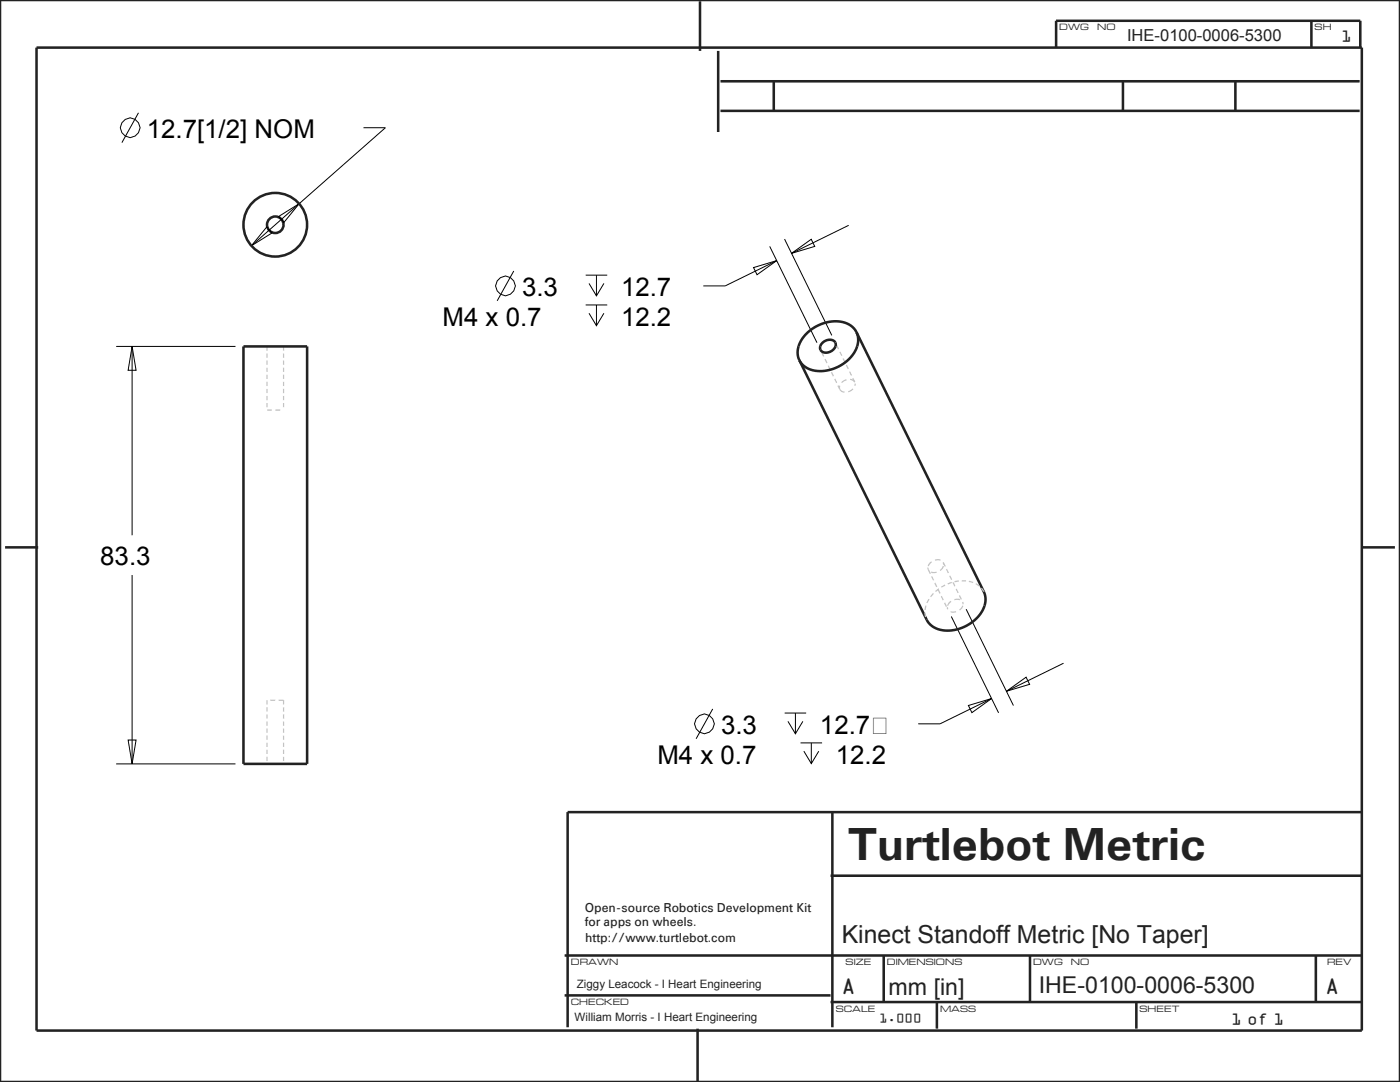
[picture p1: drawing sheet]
<svg xmlns="http://www.w3.org/2000/svg" width="279mm" height="216mm" viewBox="0 0 279 216" stroke-linecap="round" stroke-linejoin="round" font-family="sans-serif">
<g fill="none" stroke="#000" stroke-width=".2">
<path d="M27.6 22.5l-3.3 6M72.5 25.5h4.4l-26.7 23.5M53.2 45.3l1.1 1.2-4.1 2.5zM55.6 43.2l4.1-2.6-3 3.8zM102.5 54.1l-3.3 5.9M116.9 54.9h4.3M117.5 56.6l1.5 2.4 1.5-2.4M119 54.9v4.1M150.4 53.4l4.6-1.4-3.9 2.8zM153.6 49.2l9.4 19.2M155 52l-10.3 5.1h-4.3M156.6 47.7l9.4 19.2"/>
<path d="M158 50.6l3.9-2.9 .7 1.5zM169.4 45l-11.4 5.6M23.2 69.1h23.8M26.4 69.1l.8 4.8h-1.6zM26.4 69.1v37.7M116.9 60.9h4.3M117.5 62.5l1.5 2.5 1.5-2.5M119 60.9v4.1M26.4 114.7v37.7M189.9 123l9.4 19.2M192.8 121.6l9.5 19.2M197.9 139.4l-10.3 5h-4.4"/>
<path d="M200.9 137.9l3.9-2.8 .7 1.4zM212.3 132.3l-11.4 5.6M23.2 152.4h23.8M25.6 147.7h1.6l-.8 4.7zM142.2 141.5l-3.3 5.9M156.6 142.3h4.3M157.3 143.9l1.4 2.5 1.5-2.5M158.7 142.3v4.1M159.8 148.2h4.3M160.4 149.9l1.5 2.5 1.5-2.5M161.9 148.2v4.2M193.3 140.8l4.6-1.4-3.9 2.8z"/>
<circle cx="25.9" cy="25.5" r="1.95"/>
<circle cx="100.8" cy="57.1" r="1.95"/>
<circle cx="140.5" cy="144.4" r="1.95"/>
</g>
<g fill="none" stroke="#222226" stroke-width=".51">
<path d="M0 0h279.4v215.9h-279.4zM7.3 9.5h264.5v196.1h-264.5zM139.7 .3v9.9M143.3 10.2v16.1M143.8 16.2h127.6M154.4 16.2v5.9M210.8 9.6v-5.5h60.7v5.5M224.1 16.2v5.9M246.5 16.2v5.9M261.7 4.1v5.5M143.8 22.1h127.6M164.2 68.4a1.54 1.54 0 0 1 2.6 .2 1.82 1.82 0 0 1-1.1 1.6 1.82 1.82 0 0 1-1.9-.3 1.17 1.17 0 0 1 .4-1.5z"/>
<path d="M1 109.2h6.6M271.8 109.2h6.6M165.8 174.7h106.1M166.1 162.1v42.9M271.8 162.1h-158.5v42.9M112.7 198.6h53.1M112.7 190.7h159.2M165.8 199.9h106.1M176.4 190.7v9.2M187 199.9v5.4M205.6 190.7v9.2M226.8 199.9v5.4"/>
<path d="M262.6 190.7v9.2M139.2 205.3v10.6"/>
<circle cx="54.9" cy="44.8" r="1.65"/>
</g>
<g fill="none" stroke="#c2c2cc" stroke-width=".25">
<path d="M53.3 69.1v.9M53.3 70.5v.9M53.3 71.9v.9M53.3 73.4v.8M53.3 74.8v.8M53.3 76.2v.8M53.3 77.6v.8M53.3 79v.8M53.9 69.1h1M55.6 69.1h1v.9M56.6 70.5v.9M56.6 71.9v.9"/>
<path d="M56.6 73.4v.8M56.6 74.8v.8M56.6 76.2v.8M56.6 77.6v.8M56.6 79v.8M163.7 69.8h.1M164 70.3l.4 .8M164.6 71.6l.4 .8M165.3 73l.4 .8M165.9 74.3l.4 .8M166.6 75.6l.4 .8M166.7 68.4h.1"/>
<path d="M167 68.9l.4 .8M167.2 76.9l.4 .8M167.6 77l-.1 .4M167.6 77h.1M167.6 70.2l.4 .8M167.6 77.7h.1M167.6 77.7l.2 .3M167.8 78h.1M167.9 78l.6 .3M168.3 71.5l.3 .8M168.5 75.9l-.5 .4M168.5 75.9h.1"/>
<path d="M168.9 72.8l.4 .8M168.9 75.8l-.4 .1M169.5 74.1l.4 .8M170.2 75.5l.4 .7-.4-.3-.5-.2M170.2 77.6l-.9 .6M170.6 77h.1M170.7 76.5v.1M170.7 76.6h.1M170.7 76.6l-.1 .4M53.3 80.4v.9M53.3 81.8h.1M53.3 81.8h1"/>
<path d="M54.9 81.8h1M56.6 80.4v.9M56.6 81.8h.1M185.2 113.3h.1M185.2 113.3v.2M185.2 113.5h.1M185.2 113.5l.1 .2M185.2 113h.1M185.3 113.7h.1M185.3 113.7l.4 .8M185.8 114.2h1.1M185.9 112.1l-.7 .9"/>
<path d="M185.9 115l.4 .8M186.6 116.3l.4 .8M186.6 111.8h1.1M187.2 117.6l.4 .8M187.9 119l.4 .7M188.2 112.2l.4 .8M188.2 112.2l.1 .1M188.3 112.3v.3M188.3 113l-.7 .8M188.3 112.6h.1M188.3 112.6v.1M188.3 112.7h.1"/>
<path d="M188.9 113.6l.4 .7M189.5 114.9l.4 .8M189.8 120l-.7 .9M190.2 116.2l.4 .8M190.8 117.5l.4 .8M191.5 118.8l.4 .8M191.5 119.6l-1 .1M191.5 119.6l.1 .1M53.3 139.7v.9M53.9 139.7h1M55.6 139.7h1v.9M188.5 120.3l.4 .8"/>
<path d="M189.1 121.2h.1M189.1 121.2l.1 .4M189.7 122.1h1.1M192.1 120.1v.1M192.1 120.2l.1 .3M192.2 120.9h.1M192.2 120.9l-.7 .8M192.2 120.5h.1M192.2 120.5v.1M192.2 120.6h.1M53.3 152.4h1M53.3 141.1v.9"/>
<path d="M53.3 142.5v.9M53.3 144v.8M53.3 145.4v.8M53.3 146.8v.8M53.3 148.2v.8M53.3 149.6v.8M53.3 151v.9M54.9 152.4h1M56.6 141.1v.9M56.6 142.5v.9M56.6 144v.8M56.6 145.4v.8"/>
<path d="M56.6 146.8v.8M56.6 148.2v.8M56.6 149.6v.8M56.6 151v.9"/>
</g>
<!-- layer: 02___PRT_ALL_AXES -->
<g fill="none" stroke="#222226" stroke-width=".51">
<path d="M48.6 69.1h12.7v83.3h-12.7zM170.9 66.3l25.4 51.8a4.9 4.9 0 0 1-1.9 5.7 7.3 7.3 0 0 1-8.3 1.2l-.6-.5-.6-.8-25.4-51.8M170.9 66.3a5 5 0 0 0-5.9-2 7.1 7.1 0 0 0-5.8 6l.3 1.6M170.9 66.3a4.9 4.9 0 0 1-1.9 5.7 7.3 7.3 0 0 1-8.3 1.2l-.6-.5-.6-.8"/>
<circle cx="54.9" cy="44.8" r="6.4"/>
</g>
<g fill="none" stroke="#c2c2cc" stroke-width=".25">
<path d="M185.4 119.6l-.4 .7M186.3 118.4l-.6 .7M187.4 117.5l-.7 .5M188.6 116.8l-.7 .4M190 116.2l-.9 .3M191.3 115.9l-.8 .2M191.4 115.9h-.1M191.9 115.9h.9M193.4 116l.8 .2M194.2 116.2h.1M194.7 116.5l.7 .4M195.9 117.3l.4 .8"/>
<path d="M184.6 122.3l.1 .8M184.8 120.9l-.2 .8"/>
</g>
<text font-size="9.1" fill="#222226" x="169.3" y="171.6">Turtlebot Metric</text>
<g font-size="5.2">
<text x="29.3" y="27.5">12.7[1/2] NOM</text>
<text x="104.2" y="59">3.3</text>
<text x="123.9" y="59">12.7</text>
<text x="88.3" y="65">M4 x 0.7</text>
<text x="123.9" y="65">12.2</text>
<text x="20" y="112.8">83.3</text>
<text x="143.9" y="146.4">3.3</text>
<text x="163.6" y="146.4">12.7</text>
<text x="131.2" y="152.4">M4 x 0.7</text>
<text x="166.8" y="152.4">12.2</text>
</g>
<text font-size="5" fill="#222226" x="168" y="188.2">Kinect Standoff Metric [No Taper]</text>
<g font-size="4.8" fill="#222226">
<text x="167.9" y="198.2">A</text>
<text x="264.4" y="198.2">A</text>
</g>
<g font-size="4.6" fill="#222226">
<text x="177.3" y="198.6">mm [in]</text>
<text x="207.3" y="198.2">IHE-0100-0006-5300</text>
</g>
<g font-size="3.4" fill="#222226">
<text x="267.7" y="8.1">1</text>
<text x="245.7" y="204.4">1 of 1</text>
</g>
<text font-size="3.3" fill="#222226" x="224.9" y="8.1">IHE-0100-0006-5300</text>
<text font-size="2.7" fill="#222226" x="175.4" y="204">1.000</text>
<g font-size="2.5" fill="#222226">
<text x="116.7" y="182">Open-source Robotics Development Kit</text>
<text x="116.7" y="184.7">for apps on wheels.</text>
<text x="116.8" y="188">http://www.turtlebot.com</text>
</g>
<g font-size="2.3" fill="#222226">
<text x="115.1" y="197.2">Ziggy Leacock - I Heart Engineering</text>
<text x="114.7" y="203.8">William Morris - I Heart Engineering</text>
</g>
<g font-size="2.2" fill="#222226">
<text x="211.4" y="6.1">DWG</text>
<text x="219" y="6.1">NO</text>
<text x="262.4" y="6.1">SH</text>
<text x="113.9" y="192.6">DRAWN</text>
<text x="168.8" y="192.6">SIZE</text>
<text x="177" y="192.6">DIMENSIONS</text>
<text x="206.2" y="192.6">DWG</text>
<text x="213.7" y="192.6">NO</text>
<text x="264.9" y="192.6">REV</text>
<text x="113.9" y="200.5">CHECKED</text>
<text x="166.8" y="201.9">SCALE</text>
<text x="187.6" y="201.9">MASS</text>
<text x="227.4" y="201.9">SHEET</text>
</g>
</svg>
